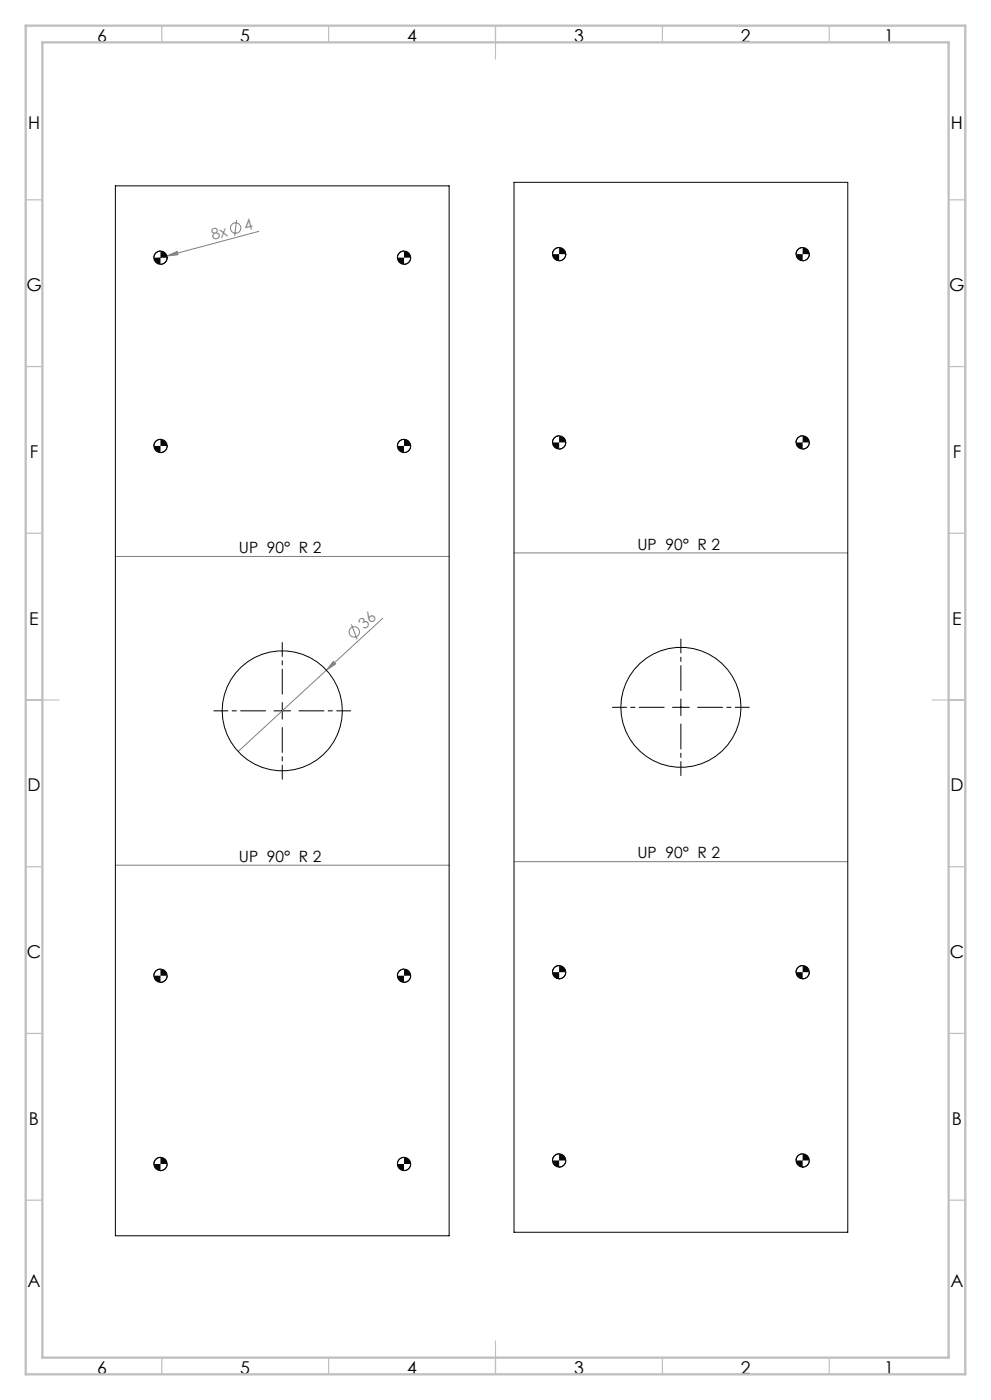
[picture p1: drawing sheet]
<svg xmlns="http://www.w3.org/2000/svg" width="297mm" height="420mm" viewBox="0 0 297 420" stroke-linecap="round" stroke-linejoin="round" font-family="sans-serif">
<g fill="none" stroke="#808080" stroke-width=".3">
<path d="M50 76.8l3.1-1.4 .2 1zM70.9 66l-.6 4.8M77.5 69.4l-31.3 8.4M34.6 166.9h100M154 165.8h100M99.9 198.4l.7 .7-2.8 1.9zM105.3 187.3l1.7 4.5M114.7 185.4l-43.4 40M34.6 259.5h100M154 258.4h100"/>
<circle cx="70.6" cy="68.4" r="1.56"/>
<circle cx="106.2" cy="189.5" r="1.56"/>
</g>
<g fill="none" stroke="#000" stroke-width=".3">
<path d="M48.1 75.3l-.8 .1-.7 .5-.5 1.4M50.1 77.3l-.5 1.3-.7 .5-.8 .2M121.1 75.3l-.9 .1-.6 .5-.5 1.4M123.1 77.3l-.2 .8-.5 .7-1.3 .5M167.5 74.2l-1.3 .5-.5 .7-.2 .8M169.5 76.2l-.5 1.4-.7 .4-.8 .2M240.5 74.2l-1.3 .5-.5 .7-.2 .8M242.5 76.2l-.5 1.4-.7 .4-.8 .2M48.1 131.7l-1.3 .6-.5 .6-.2 .8M50.1 133.7l-.2 .9-.5 .6-1.3 .5M121.1 131.7l-1.4 .6-.5 .6-.1 .8M123.1 133.7l-.2 .9-.5 .6-1.3 .5"/>
<path d="M167.5 130.7l-1.3 .5-.5 .7-.2 .8M169.5 132.7l-.5 1.3-.7 .5-.8 .2M240.5 130.7l-1.3 .5-.5 .7-.2 .8M242.5 132.7l-.5 1.3-.7 .5-.8 .2M82.1 213.2h5M84.6 210.7v5M201.5 212.1h5M204 209.6v5M48.1 290.6l-.8 .2-.7 .5-.5 1.3M50.1 292.6l-.5 1.4-.7 .4-.8 .2M121.1 290.6l-.9 .2-.6 .5-.5 1.3M123.1 292.6l-.6 1.4-.6 .4-.8 .2"/>
<path d="M167.5 289.6l-1.3 .5-.5 .6-.2 .9M169.5 291.6l-.5 1.3-.7 .5-.8 .2M240.5 289.6l-1.3 .5-.5 .6-.2 .9M242.5 291.6l-.5 1.3-.7 .5-.8 .2M48.1 347.1l-1.3 .5-.5 .7-.2 .8M50.1 349.1l-.5 1.3-.7 .5-.8 .2M121.1 347.1l-1.4 .5-.5 .7-.1 .8M123.1 349.1l-.6 1.3-.6 .5-.8 .2M167.5 346l-1.3 .5-.5 .7-.2 .8M169.5 348l-.5 1.4-.7 .5-.8 .1M240.5 346l-1.3 .5-.5 .7-.2 .8M242.5 348l-.5 1.4-.7 .5-.8 .1"/>
</g>
<path d="M79.6 213.2h-15.5M84.6 208.2v-15.5M84.6 218.2v15.5M89.6 213.2h15.5M209 212.1h15.5" fill="none" stroke="#000" stroke-width=".3" stroke-dasharray="15.2 1.3 1.3 1.3" stroke-dashoffset="7.8"/>
<path d="M199 212.1h-15.5M204 207.1v-15.5M204 217.1v15.5" fill="none" stroke="#000" stroke-width=".3" stroke-dasharray="15.2 1.3 1.3 1.3" stroke-dashoffset="7.7"/>
<g fill="none" stroke="#c0c0c0" stroke-width=".35">
<path d="M48.5 7.7v5M98.5 7.7v5M148.5 7.7v10M198.5 7.7v5M248.5 7.7v5M7.7 59.9h5M284.2 59.9h5M7.7 109.9h5M284.2 109.9h5M7.7 159.9h5M284.2 159.9h5M7.7 209.9h10"/>
<path d="M279.2 209.9h10M7.7 259.9h5M284.2 259.9h5M7.7 309.9h5M284.2 309.9h5M7.7 359.9h5M284.2 359.9h5M48.5 407.2v5M98.5 407.2v5M148.5 402.2v10M198.5 407.2v5M248.5 407.2v5"/>
</g>
<path d="M7.7 7.7h281.5v404.5h-281.5zM12.7 12.7h271.5v394.5h-271.5z" fill="none" stroke="#c0c0c0" stroke-width=".7"/>
<path d="M46.1 349.1l.5 1.3 .7 .5 .8 .2v-2zM48.1 347.1v2h2l-.2-.8-.5-.7zM119.1 349.1l.1 .8 .5 .7 1.4 .5v-2zM121.1 347.1v2h2l-.2-.8-.5-.7zM46.1 292.6l.5 1.4 .7 .4 .8 .2v-2zM48.1 290.6v2h2l-.2-.8-.5-.7zM119.1 292.6l.1 .8 .5 .7 1.4 .5v-2zM121.1 290.6v2h2l-.2-.8-.5-.7zM46.1 77.3l.2 .8 .5 .7 1.3 .5v-2zM48.1 75.3v2h2l-.2-.8-.5-.7zM119.1 77.3l.1 .8 .5 .7 1.4 .5v-2zM121.1 75.3v2h2l-.6-1.4-.6-.4zM46.1 133.7l.5 1.4 .7 .5 .8 .1v-2zM48.1 131.7v2h2l-.2-.8-.5-.6zM119.1 133.7l.1 .9 .5 .6 1.4 .5v-2zM121.1 131.7v2h2l-.6-1.3-.6-.5zM165.5 348l.2 .8 .5 .7 1.3 .5v-2zM167.5 346v2h2l-.5-1.3-.7-.5zM238.5 348l.2 .8 .5 .7 1.3 .5v-2zM240.5 346v2h2l-.2-.8-.5-.7zM165.5 291.6l.5 1.3 .7 .5 .8 .2v-2zM167.5 289.6v2h2l-.1-.9-.5-.6zM238.5 291.6l.5 1.3 .7 .5 .8 .2v-2zM240.5 289.6v2h2l-.2-.9-.5-.6zM165.5 76.2l.5 1.4 .7 .4 .8 .2v-2zM167.5 74.2v2h2l-.5-1.3-.7-.5zM238.5 76.2l.5 1.4 .7 .4 .8 .2v-2zM240.5 74.2v2h2l-.2-.8-.5-.7zM165.5 132.7l.2 .8 .5 .7 1.3 .5v-2zM167.5 130.7v2h2l-.5-1.4-.7-.4zM238.5 132.7l.5 1.3 .7 .5 .8 .2v-2zM240.5 130.7v2h2l-.2-.8-.5-.7z" fill="#000"/>
<g fill="#808080">
<path d="M50 76.8l3.1-1.4 .2 1z"/>
<path d="M99.9 198.4l.7 .7-2.8 1.9z"/>
</g>
<g fill="none" stroke="#000" stroke-width=".3">
<path d="M34.6 55.7h100v314.9h-100zM154 54.7h100v314.9h-100z"/>
<circle cx="48.1" cy="77.3" r="2"/>
<circle cx="121.1" cy="77.3" r="2"/>
<circle cx="167.5" cy="76.2" r="2"/>
<circle cx="240.5" cy="76.2" r="2"/>
<circle cx="48.1" cy="133.7" r="2"/>
<circle cx="121.1" cy="133.7" r="2"/>
<circle cx="167.5" cy="132.7" r="2"/>
<circle cx="240.5" cy="132.7" r="2"/>
<circle cx="84.6" cy="213.2" r="18"/>
<circle cx="204" cy="212.1" r="18"/>
<circle cx="48.1" cy="292.6" r="2"/>
<circle cx="121.1" cy="292.6" r="2"/>
<circle cx="167.5" cy="291.6" r="2"/>
<circle cx="240.5" cy="291.6" r="2"/>
<circle cx="48.1" cy="349.1" r="2"/>
<circle cx="121.1" cy="349.1" r="2"/>
<circle cx="167.5" cy="348" r="2"/>
<circle cx="240.5" cy="348" r="2"/>
</g>
<g font-size="5.3">
<text x="29.1" y="12.6">6</text>
<text x="72" y="12.6">5</text>
<text x="122" y="12.6">4</text>
<text x="172" y="12.6">3</text>
<text x="222" y="12.6">2</text>
<text x="264.9" y="12.6">1</text>
<text x="8.4" y="38.7">H</text>
<text x="284.9" y="38.7">H</text>
<text x="7.9" y="87.3">G</text>
<text x="284.4" y="87.3">G</text>
<text x="8.9" y="137.3">F</text>
<text x="285.4" y="137.3">F</text>
<text x="8.8" y="187.3">E</text>
<text x="285.3" y="187.3">E</text>
<text x="8.2" y="237.3">D</text>
<text x="284.8" y="237.3">D</text>
<text x="8.1" y="287.3">C</text>
<text x="284.6" y="287.3">C</text>
<text x="8.7" y="337.3">B</text>
<text x="285.2" y="337.3">B</text>
<text x="8.2" y="386">A</text>
<text x="284.8" y="386">A</text>
<text x="29.1" y="412.1">6</text>
<text x="72" y="412.1">5</text>
<text x="122" y="412.1">4</text>
<text x="172" y="412.1">3</text>
<text x="222" y="412.1">2</text>
<text x="264.9" y="412.1">1</text>
</g>
<g font-size="4.7" fill="#808080">
<text x="63.8" y="72" transform="rotate(-15 63.8 72)">8x</text>
<text x="73.5" y="69.4" transform="rotate(-15 73.5 69.4)">4</text>
<text x="109.2" y="189" transform="rotate(-43 109.2 189)">36</text>
</g>
<g font-size="4.7">
<text x="71.6" y="165.8">UP 90° R 2</text>
<text x="191" y="164.9">UP 90° R 2</text>
<text x="191" y="257.4">UP 90° R 2</text>
<text x="71.6" y="258.4">UP 90° R 2</text>
</g>
</svg>
